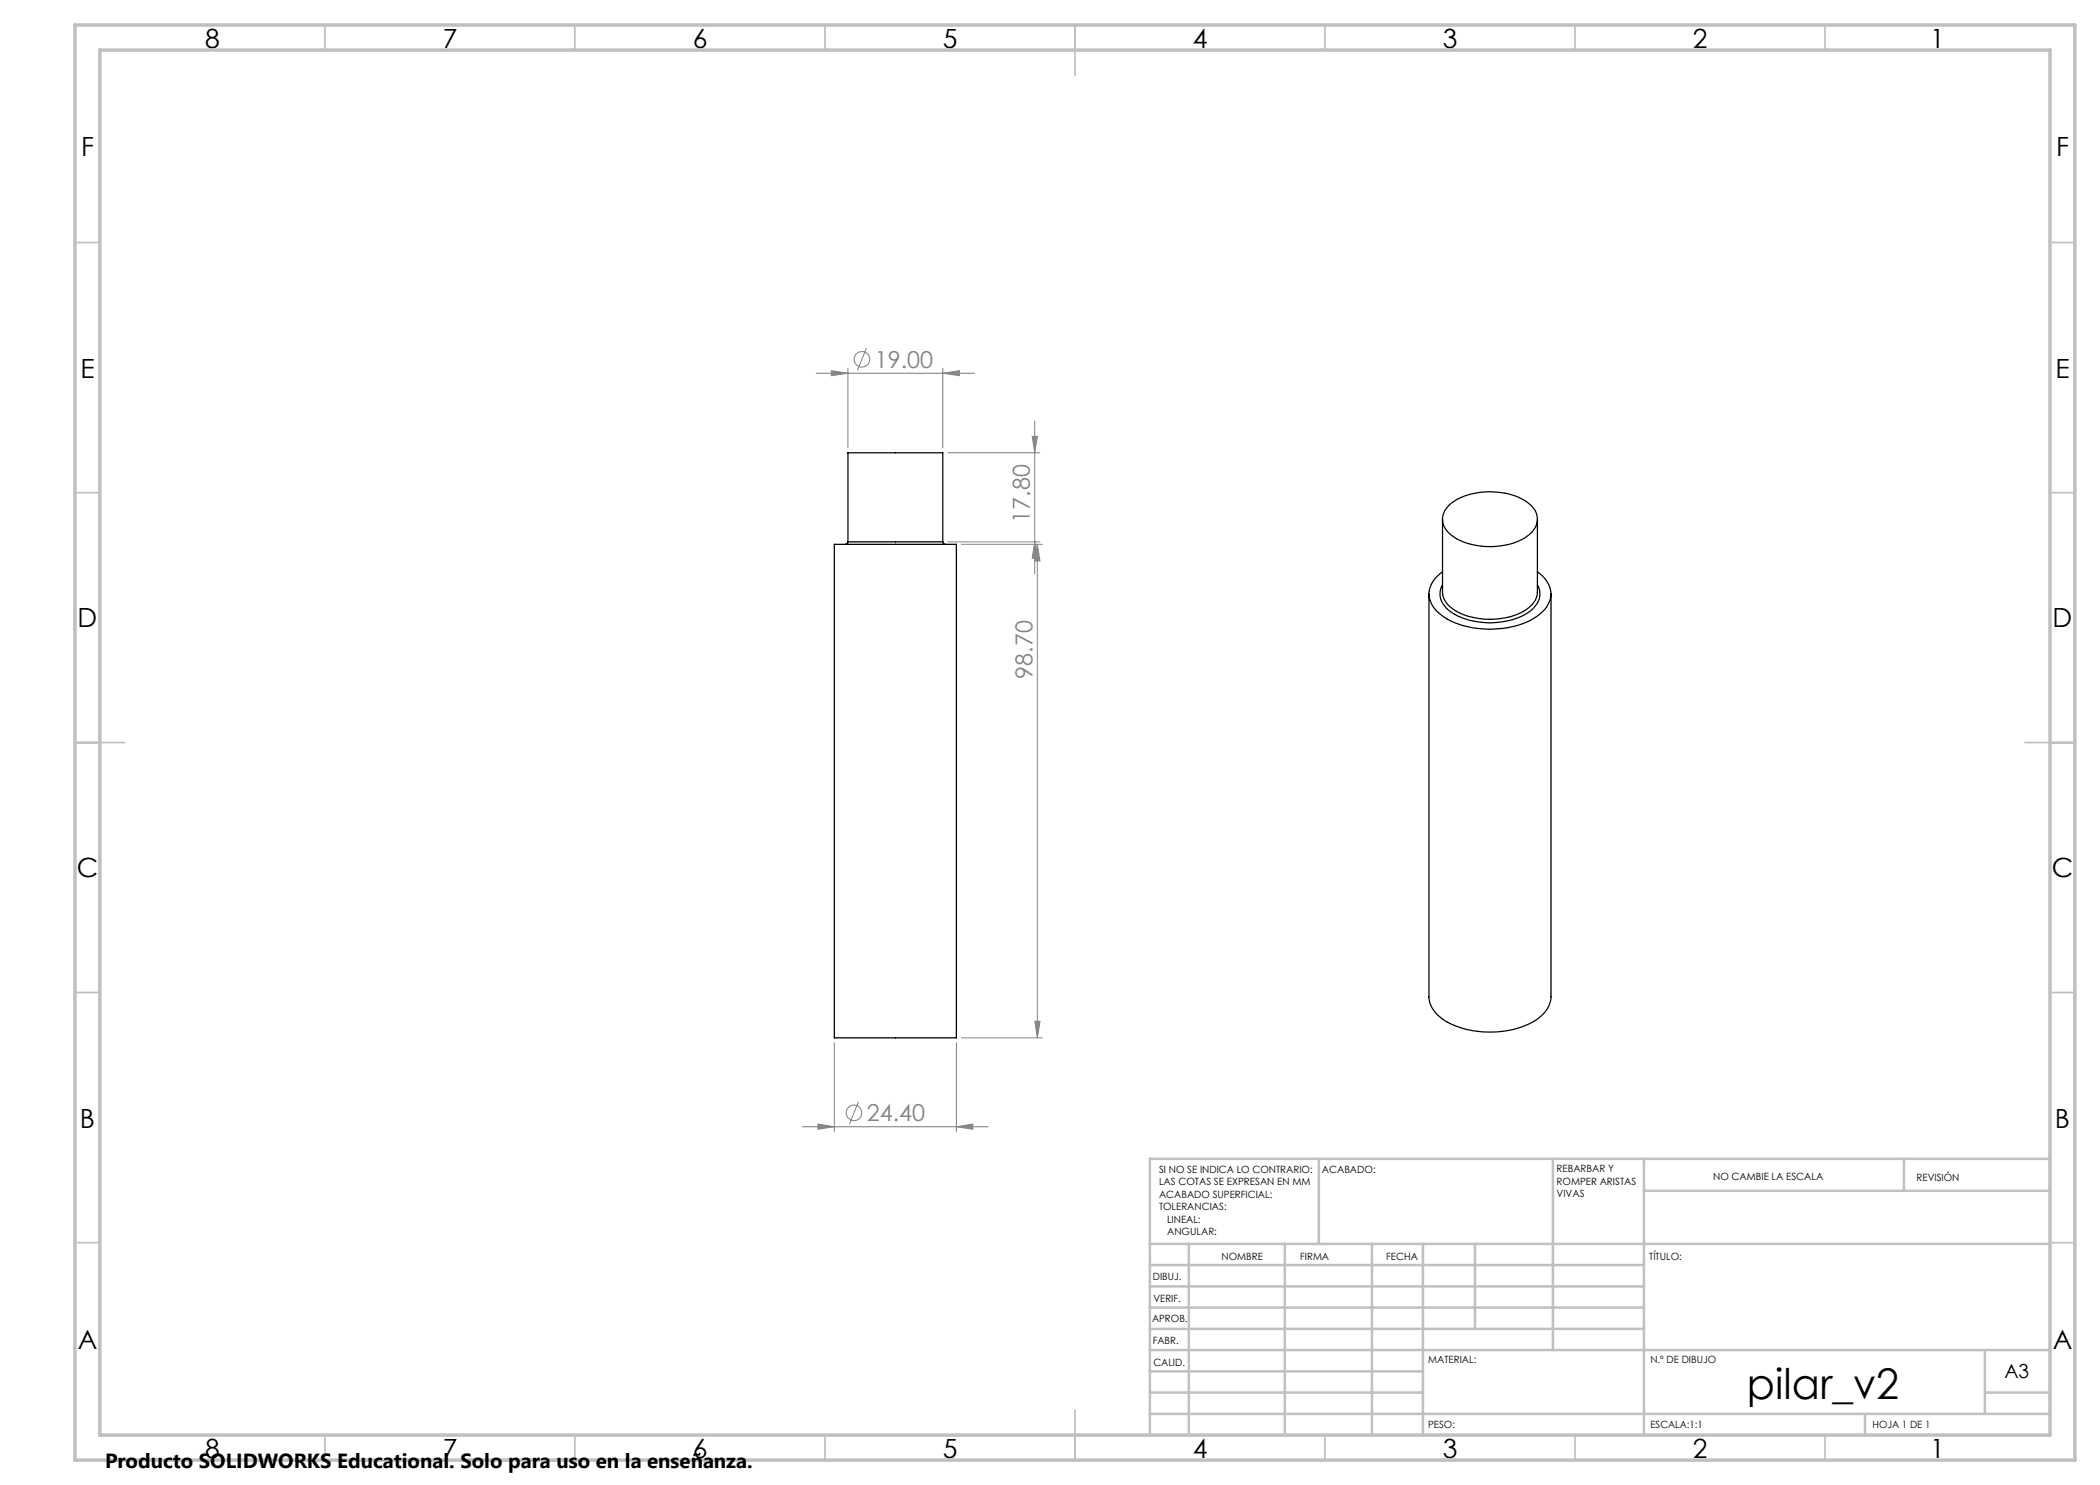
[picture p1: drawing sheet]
<svg xmlns="http://www.w3.org/2000/svg" width="420mm" height="297mm" viewBox="0 0 420 297" stroke-linecap="round" stroke-linejoin="round" font-family="sans-serif">
<path d="M166.9 108.9h24.4v98.7h-24.4zM169.6 108.4l-.2 .3-.3 .2M169.6 108.4v-17.8h19v17.8M169.6 108.4h19M188.6 108.4l.1 .3 .4 .2M285.8 118.8v80.6a6.2 6.2 0 0 0 3.5 5 19 19 0 0 0 18-.5 5.9 5.9 0 0 0 2.9-4.5v-80.6M288.5 103.9v14.5a4.9 4.9 0 0 0 3.4 4.2 14.6 14.6 0 0 0 13.5-.8 4.1 4.1 0 0 0 2.1-3.4v-14.5M288.5 114.4a4.9 4.9 0 0 0-1.9 7 11.8 11.8 0 0 0 7.9 4.2 18.2 18.2 0 0 0 12.8-2.3 5.4 5.4 0 0 0 2.8-5.4l-.7-1.7-.9-1-1-.8M288.5 117a3.8 3.8 0 0 0 1.2 5.1 14.8 14.8 0 0 0 16.5 0 3.8 3.8 0 0 0 1.3-5.1M289.8 101.1a13.4 13.4 0 0 1 10.7-2.5 9.6 9.6 0 0 1 6.4 3.3 3.6 3.6 0 0 1-.9 4.9 13.8 13.8 0 0 1-11.8 2.1 7.6 7.6 0 0 1-5.5-3.8 3.7 3.7 0 0 1 1.1-4z" fill="none" stroke="#000" stroke-width=".25"/>
<g fill="none" stroke="#808080" stroke-width=".2">
<path d="M163.2 74.6h31.7M166.3 74.2l3.3 .4-3.3 .5zM169.6 73.7v15.9M173.3 69.6l-1.8 4.5M188.6 74.6l3.3-.4v.9zM188.6 73.7v15.9M189.6 90.6h18.4M206.4 87.3h1.1l-.6 3.3zM206.9 84.2v30.5M189.6 108.4h18.4M192.3 108.9h16.2M206.9 108.4l.6 3.3h-1.1z"/>
<path d="M207.5 108.9l.5 3.3h-1zM207.5 108.9v98.7M166.9 208.6v17.7M191.3 208.6v17.7M192.3 207.6h16.2M207 204.3h1l-.5 3.3zM160.5 225.4h37.1M163.6 224.8l3.3 .6-3.3 .4zM171.7 220.3l-1.8 4.5M191.3 225.4l3.3-.6v1z"/>
<circle cx="172.4" cy="71.9" r="1.56"/>
<circle cx="170.8" cy="222.6" r="1.55"/>
</g>
<g fill="none" stroke="#c0c0c0" stroke-width=".35">
<path d="M65 5v5M115 5v5M165 5v5M215 5v10M265 5v5M315 5v5M365 5v5M15 48.5h5M410 48.5h5M15 98.5h5M410 98.5h5M15 148.5h10"/>
<path d="M405 148.5h10M15 198.5h5M410 198.5h5M15 248.5h5M410 248.5h5M65 287v5M115 287v5M165 287v5M215 282v10M265 287v5M315 287v5M365 287v5"/>
</g>
<g fill="none" stroke="#c0c0c0" stroke-width=".5">
<path d="M263.8 231.8v17M310.6 231.8v38.2M328.8 231.8v55.2M328.8 238.2h81.2M380.8 231.8v6.4M410 231.8h-180v55.2M230 248.8h180M230 257.3h98.8M230 253h98.8M237.8 248.8v38.2M257 248.8v38.2M274.4 248.8v38.2"/>
<path d="M284.6 248.8v38.2M295 248.8v17M230 265.8h98.8M230 261.5h98.8M230 278.5h54.6M230 274.3h54.6M230 270h180M397 278.5h13M397 270v12.8M230 282.8h180M373 282.8v4.2"/>
</g>
<path d="M15 5h400v287h-400zM20 10h390v277h-390z" fill="none" stroke="#c0c0c0" stroke-width=".7"/>
<g fill="#808080">
<path d="M191.3 225.4l3.3-.6v1zM163.6 224.8l3.3 .6-3.3 .4zM188.6 74.6l3.3-.4v.9zM166.3 74.2l3.3 .4-3.3 .5z"/>
<path d="M206.9 108.4l.6 3.3h-1.1zM206.4 87.3h1.1l-.6 3.3zM207 204.3h1l-.5 3.3zM207.5 108.9l.5 3.3h-1z"/>
</g>
<text font-size="8.5" x="349.4" y="279.7">pilar_v2</text>
<g font-size="5.3">
<text x="41" y="9.5">8</text>
<text x="88.5" y="9.5">7</text>
<text x="138.5" y="9.5">6</text>
<text x="188.5" y="9.5">5</text>
<text x="238.5" y="9.5">4</text>
<text x="288.5" y="9.5">3</text>
<text x="338.5" y="9.5">2</text>
<text x="386" y="9.5">1</text>
<text x="16.2" y="31.3">F</text>
<text x="411.2" y="31.3">F</text>
<text x="16.1" y="75.5">E</text>
<text x="411.1" y="75.5">E</text>
<text x="15.5" y="125.5">D</text>
<text x="410.5" y="125.5">D</text>
<text x="15.4" y="175.5">C</text>
<text x="410.4" y="175.5">C</text>
<text x="16" y="225.5">B</text>
<text x="411" y="225.5">B</text>
<text x="15.5" y="269.8">A</text>
<text x="410.5" y="269.8">A</text>
<text x="41" y="291.5">8</text>
<text x="88.5" y="291.5">7</text>
<text x="138.5" y="291.5">6</text>
<text x="188.5" y="291.5">5</text>
<text x="238.5" y="291.5">4</text>
<text x="288.5" y="291.5">3</text>
<text x="338.5" y="291.5">2</text>
<text x="386" y="291.5">1</text>
</g>
<g font-size="4.7" fill="#808080">
<text x="175" y="73.6">19.00</text>
<text x="206" y="104.5" transform="rotate(-90 206 104.5)">17.80</text>
<text x="206.5" y="135.7" transform="rotate(-90 206.5 135.7)">98.70</text>
<text x="173.4" y="224.3">24.40</text>
</g>
<text font-size="4.1" x="21" y="293.7">Producto SOLIDWORKS Educational. Solo para uso en la enseñanza.</text>
<text font-size="3.9" x="400.9" y="275.5">A3</text>
<g font-size="2">
<text x="231.8" y="234.6">SI NO SE INDICA LO CONTRARIO:</text>
<text x="231.8" y="237.1">LAS COTAS SE EXPRESAN EN MM</text>
<text x="231.8" y="239.6">ACABADO SUPERFICIAL:</text>
<text x="264.4" y="234.6">ACABADO:</text>
<text x="311.3" y="234.5">REBARBAR Y</text>
<text x="311.3" y="237">ROMPER ARISTAS</text>
<text x="311.3" y="239.5">VIVAS</text>
<text x="342.6" y="236">NO CAMBIE LA ESCALA</text>
<text x="383.3" y="236.2">REVISIÓN</text>
<text x="231.8" y="242.1">TOLERANCIAS:</text>
<text x="233.4" y="244.6">LINEAL:</text>
<text x="233.4" y="247.1">ANGULAR:</text>
<text x="244.3" y="252">NOMBRE</text>
<text x="260" y="251.9">FIRMA</text>
<text x="277.2" y="251.9">FECHA</text>
<text x="329.9" y="251.9">TÍTULO:</text>
<text x="230.6" y="256.1">DIBUJ.</text>
<text x="230.7" y="260.3">VERIF.</text>
<text x="230.4" y="264.4">APROB.</text>
<text x="230.5" y="268.8">FABR.</text>
<text x="230.7" y="273.1">CALID.</text>
<text x="285.6" y="272.5">MATERIAL:</text>
<text x="330.1" y="272.5">N.º DE DIBUJO</text>
<text x="285.6" y="285.5">PESO:</text>
<text x="330.1" y="285.6">ESCALA:1:1</text>
<text x="374.5" y="285.6">HOJA 1 DE 1</text>
</g>
</svg>
